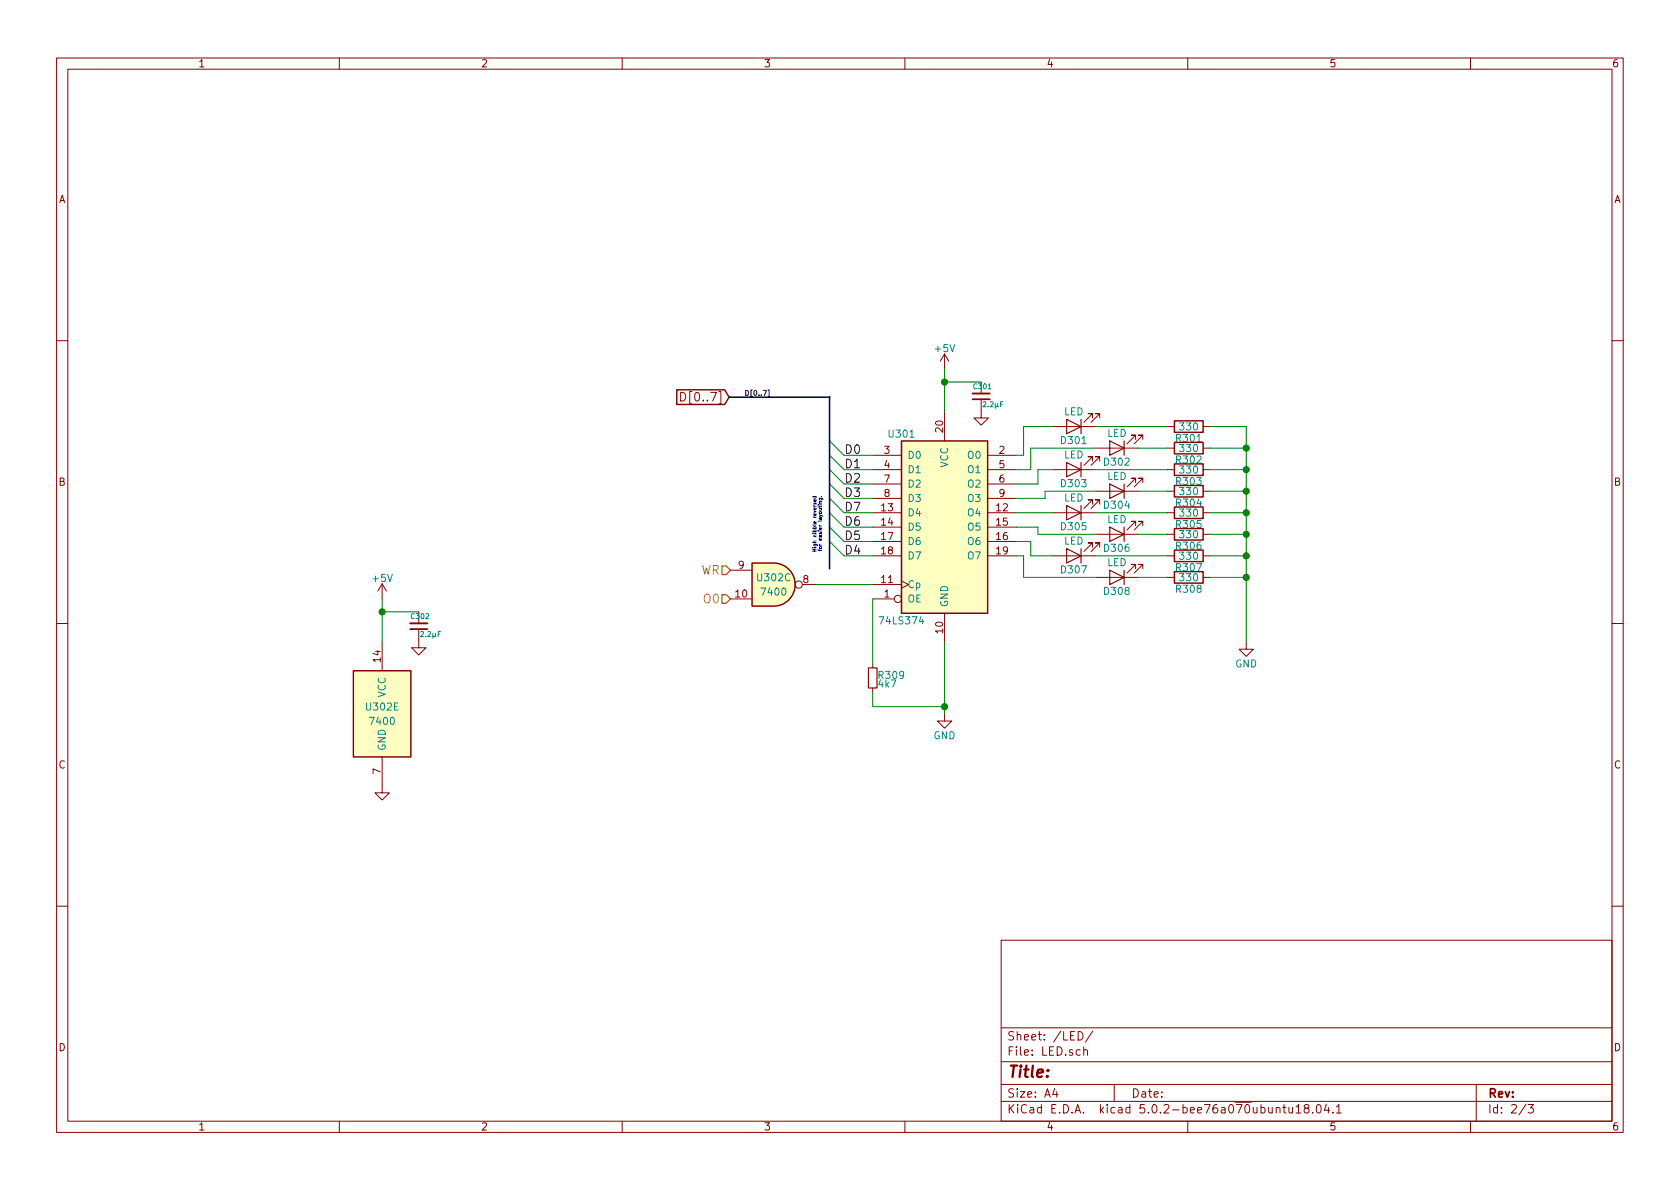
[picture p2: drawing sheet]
EESchema Schematic File Version 4
LIBS:Battery_Management
LIBS:Connector
LIBS:Diode
LIBS:DSP_Microchip_DSPIC33
LIBS:Graphic
LIBS:LED
LIBS:MCU_Microchip_PIC10
LIBS:MCU_Microchip_PIC12
LIBS:MCU_Microchip_PIC16
LIBS:MCU_Microchip_PIC18
LIBS:MCU_Microchip_PIC24
LIBS:MCU_Microchip_PIC32
LIBS:MCU_NXP_Kinetis
LIBS:MCU_NXP_LPC
LIBS:MCU_NXP_S08
LIBS:MCU_ST_STM8
LIBS:MCU_Texas_MSP430
LIBS:Mechanical
LIBS:Motor
LIBS:power
LIBS:Power_Management
LIBS:pspice
LIBS:Relay
LIBS:Sensor_Current
LIBS:Switch
LIBS:Transformer
LIBS:Valve
LIBS:Apple2_bus
LIBS:ibx
EELAYER 26 0
EELAYER END
$Descr A4 11693 8268
encoding utf-8
Sheet 3 3
Title ""
Date ""
Rev ""
Comp ""
Comment1 ""
Comment2 ""
Comment3 ""
Comment4 ""
$EndDescr
$Comp
L power:GND #PWR060
U 1 1
P 6575 4960
F 0 "#PWR060" H 6575 4710 50  0001 C CNN
F 1 "GND" H 6575 4810 50  0000 C CNN
F 2 "" H 6575 4960 50  0001 C CNN
F 3 "" H 6575 4960 50  0001 C CNN
	1    6575 4960
	1    0    0    -1  
$EndComp
$Comp
L 74xx:7400 U?
U 3 1
P 5385 4060
AR Path="/5A366AEA" Ref="U?"  Part="3" 
AR Path="/5A35EE3D/5A366AEA" Ref="U302"  Part="3" 
F 0 "U302" H 5385 4110 50  0000 C CNN
F 1 "7400" H 5385 4010 50  0000 C CNN
F 2 "Housings_DIP:DIP-14_W7.62mm" H 5385 4060 50  0001 C CNN
F 3 "" H 5385 4060 50  0001 C CNN
	3    5385 4060
	1    0    0    -1  
$EndComp
$Comp
L Device:LED D301
U 1 1
P 7475 2960
F 0 "D301" H 7475 3060 50  0000 C CNN
F 1 "LED" H 7475 2860 50  0000 C CNN
F 2 "LEDs:LED_D5.0mm" H 7475 2960 50  0001 C CNN
F 3 "" H 7475 2960 50  0001 C CNN
	1    7475 2960
	-1   0    0    1   
$EndComp
$Comp
L Device:LED D302
U 1 1
P 7775 3110
F 0 "D302" H 7775 3210 50  0000 C CNN
F 1 "LED" H 7775 3010 50  0000 C CNN
F 2 "LEDs:LED_D5.0mm" H 7775 3110 50  0001 C CNN
F 3 "" H 7775 3110 50  0001 C CNN
	1    7775 3110
	-1   0    0    1   
$EndComp
$Comp
L Device:LED D303
U 1 1
P 7475 3260
F 0 "D303" H 7475 3360 50  0000 C CNN
F 1 "LED" H 7475 3160 50  0000 C CNN
F 2 "LEDs:LED_D5.0mm" H 7475 3260 50  0001 C CNN
F 3 "" H 7475 3260 50  0001 C CNN
	1    7475 3260
	-1   0    0    1   
$EndComp
$Comp
L Device:LED D304
U 1 1
P 7775 3410
F 0 "D304" H 7775 3510 50  0000 C CNN
F 1 "LED" H 7775 3310 50  0000 C CNN
F 2 "LEDs:LED_D5.0mm" H 7775 3410 50  0001 C CNN
F 3 "" H 7775 3410 50  0001 C CNN
	1    7775 3410
	-1   0    0    1   
$EndComp
$Comp
L Device:LED D305
U 1 1
P 7475 3560
F 0 "D305" H 7475 3660 50  0000 C CNN
F 1 "LED" H 7475 3460 50  0000 C CNN
F 2 "LEDs:LED_D5.0mm" H 7475 3560 50  0001 C CNN
F 3 "" H 7475 3560 50  0001 C CNN
	1    7475 3560
	-1   0    0    1   
$EndComp
$Comp
L Device:LED D306
U 1 1
P 7775 3710
F 0 "D306" H 7775 3810 50  0000 C CNN
F 1 "LED" H 7775 3610 50  0000 C CNN
F 2 "LEDs:LED_D5.0mm" H 7775 3710 50  0001 C CNN
F 3 "" H 7775 3710 50  0001 C CNN
	1    7775 3710
	-1   0    0    1   
$EndComp
$Comp
L Device:LED D307
U 1 1
P 7475 3860
F 0 "D307" H 7475 3960 50  0000 C CNN
F 1 "LED" H 7475 3760 50  0000 C CNN
F 2 "LEDs:LED_D5.0mm" H 7475 3860 50  0001 C CNN
F 3 "" H 7475 3860 50  0001 C CNN
	1    7475 3860
	-1   0    0    1   
$EndComp
$Comp
L Device:LED D308
U 1 1
P 7775 4010
F 0 "D308" H 7775 4110 50  0000 C CNN
F 1 "LED" H 7775 3910 50  0000 C CNN
F 2 "LEDs:LED_D5.0mm" H 7775 4010 50  0001 C CNN
F 3 "" H 7775 4010 50  0001 C CNN
	1    7775 4010
	-1   0    0    1   
$EndComp
$Comp
L Device:R R301
U 1 1
P 8275 2960
F 0 "R301" V 8355 2960 50  0000 C CNN
F 1 "330" V 8275 2960 50  0000 C CNN
F 2 "Resistors_THT:R_Axial_DIN0207_L6.3mm_D2.5mm_P10.16mm_Horizontal" V 8205 2960 50  0001 C CNN
F 3 "" H 8275 2960 50  0001 C CNN
	1    8275 2960
	0    1    1    0   
$EndComp
$Comp
L power:GND #PWR061
U 1 1
P 8675 4460
F 0 "#PWR061" H 8675 4210 50  0001 C CNN
F 1 "GND" H 8675 4310 50  0000 C CNN
F 2 "" H 8675 4460 50  0001 C CNN
F 3 "" H 8675 4460 50  0001 C CNN
	1    8675 4460
	1    0    0    -1  
$EndComp
Entry Wire Line
	5775 3060 5875 3160
Entry Wire Line
	5775 3160 5875 3260
Entry Wire Line
	5775 3260 5875 3360
Entry Wire Line
	5775 3360 5875 3460
Entry Wire Line
	5775 3460 5875 3560
Entry Wire Line
	5775 3560 5875 3660
Entry Wire Line
	5775 3660 5875 3760
Entry Wire Line
	5775 3760 5875 3860
Text Label 5875 3160 0    60   ~ 0
D0
Text Label 5875 3260 0    60   ~ 0
D1
Text Label 5875 3360 0    60   ~ 0
D2
Text Label 5875 3460 0    60   ~ 0
D3
Text Label 5875 3560 0    60   ~ 0
D7
Text Label 5875 3660 0    60   ~ 0
D6
Text Label 5875 3760 0    60   ~ 0
D5
Text Label 5875 3860 0    60   ~ 0
D4
$Comp
L 74xx:74LS374 U?
U 1 1
P 6575 3660
AR Path="/5A366B46" Ref="U?"  Part="1" 
AR Path="/5A35EE3D/5A366B46" Ref="U301"  Part="1" 
F 0 "U301" H 6275 4310 50  0000 C CNN
F 1 "74LS374" H 6275 3010 50  0000 C CNN
F 2 "Housings_DIP:DIP-20_W7.62mm" H 6575 3660 50  0001 C CNN
F 3 "" H 6575 3660 50  0001 C CNN
	1    6575 3660
	1    0    0    -1  
$EndComp
$Comp
L Device:R_Small R309
U 1 1
P 6075 4710
F 0 "R309" H 6105 4730 50  0000 L CNN
F 1 "4k7" H 6105 4670 50  0000 L CNN
F 2 "Resistors_THT:R_Axial_DIN0207_L6.3mm_D2.5mm_P10.16mm_Horizontal" H 6075 4710 50  0001 C CNN
F 3 "" H 6075 4710 50  0001 C CNN
	1    6075 4710
	1    0    0    -1  
$EndComp
$Comp
L Device:R R302
U 1 1
P 8275 3110
F 0 "R302" V 8355 3110 50  0000 C CNN
F 1 "330" V 8275 3110 50  0000 C CNN
F 2 "Resistors_THT:R_Axial_DIN0207_L6.3mm_D2.5mm_P10.16mm_Horizontal" V 8205 3110 50  0001 C CNN
F 3 "" H 8275 3110 50  0001 C CNN
	1    8275 3110
	0    1    1    0   
$EndComp
$Comp
L Device:R R303
U 1 1
P 8275 3260
F 0 "R303" V 8355 3260 50  0000 C CNN
F 1 "330" V 8275 3260 50  0000 C CNN
F 2 "Resistors_THT:R_Axial_DIN0207_L6.3mm_D2.5mm_P10.16mm_Horizontal" V 8205 3260 50  0001 C CNN
F 3 "" H 8275 3260 50  0001 C CNN
	1    8275 3260
	0    1    1    0   
$EndComp
$Comp
L Device:R R304
U 1 1
P 8275 3410
F 0 "R304" V 8355 3410 50  0000 C CNN
F 1 "330" V 8275 3410 50  0000 C CNN
F 2 "Resistors_THT:R_Axial_DIN0207_L6.3mm_D2.5mm_P10.16mm_Horizontal" V 8205 3410 50  0001 C CNN
F 3 "" H 8275 3410 50  0001 C CNN
	1    8275 3410
	0    1    1    0   
$EndComp
$Comp
L Device:R R305
U 1 1
P 8275 3560
F 0 "R305" V 8355 3560 50  0000 C CNN
F 1 "330" V 8275 3560 50  0000 C CNN
F 2 "Resistors_THT:R_Axial_DIN0207_L6.3mm_D2.5mm_P10.16mm_Horizontal" V 8205 3560 50  0001 C CNN
F 3 "" H 8275 3560 50  0001 C CNN
	1    8275 3560
	0    1    1    0   
$EndComp
$Comp
L Device:R R306
U 1 1
P 8275 3710
F 0 "R306" V 8355 3710 50  0000 C CNN
F 1 "330" V 8275 3710 50  0000 C CNN
F 2 "Resistors_THT:R_Axial_DIN0207_L6.3mm_D2.5mm_P10.16mm_Horizontal" V 8205 3710 50  0001 C CNN
F 3 "" H 8275 3710 50  0001 C CNN
	1    8275 3710
	0    1    1    0   
$EndComp
$Comp
L Device:R R307
U 1 1
P 8275 3860
F 0 "R307" V 8355 3860 50  0000 C CNN
F 1 "330" V 8275 3860 50  0000 C CNN
F 2 "Resistors_THT:R_Axial_DIN0207_L6.3mm_D2.5mm_P10.16mm_Horizontal" V 8205 3860 50  0001 C CNN
F 3 "" H 8275 3860 50  0001 C CNN
	1    8275 3860
	0    1    1    0   
$EndComp
$Comp
L Device:R R308
U 1 1
P 8275 4010
F 0 "R308" V 8355 4010 50  0000 C CNN
F 1 "330" V 8275 4010 50  0000 C CNN
F 2 "Resistors_THT:R_Axial_DIN0207_L6.3mm_D2.5mm_P10.16mm_Horizontal" V 8205 4010 50  0001 C CNN
F 3 "" H 8275 4010 50  0001 C CNN
	1    8275 4010
	0    1    1    0   
$EndComp
Text Label 5180 2755 0    35   ~ 0
D[0..7]
Text GLabel 5075 2755 0    60   Input ~ 0
D[0..7]
Text Notes 5730 3440 3    25   ~ 0
High nibble reversed\nfor easier layouting.
$Comp
L power:+5V #PWR062
U 1 1
P 6575 2555
F 0 "#PWR062" H 6575 2405 50  0001 C CNN
F 1 "+5V" H 6575 2695 50  0000 C CNN
F 2 "" H 6575 2555 50  0001 C CNN
F 3 "" H 6575 2555 50  0001 C CNN
	1    6575 2555
	1    0    0    -1  
$EndComp
$Comp
L Device:C_Small C301
U 1 1
P 6830 2750
F 0 "C301" H 6750 2685 35  0000 L CNN
F 1 "2.2µF" H 6670 2810 35  0000 L CNN
F 2 "Capacitors_THT:C_Disc_D3.8mm_W2.6mm_P2.50mm" H 6830 2750 50  0001 C CNN
F 3 "" H 6830 2750 50  0001 C CNN
	1    6830 2750
	-1   0    0    1   
$EndComp
$Comp
L power:GND #PWR063
U 1 1
P 6830 2850
F 0 "#PWR063" H 6830 2600 50  0001 C CNN
F 1 "GND" H 6830 2700 50  0001 C CNN
F 2 "" H 6830 2850 50  0001 C CNN
F 3 "" H 6830 2850 50  0001 C CNN
	1    6830 2850
	1    0    0    -1  
$EndComp
Wire Wire Line
	5875 3860 6075 3860
Wire Wire Line
	5875 3760 6075 3760
Wire Wire Line
	5875 3660 6075 3660
Wire Wire Line
	5875 3560 6075 3560
Wire Wire Line
	5875 3460 6075 3460
Wire Wire Line
	5875 3360 6075 3360
Wire Wire Line
	5875 3260 6075 3260
Wire Wire Line
	6075 3160 5875 3160
Wire Bus Line
	5775 2755 5775 3950
Connection ~ 8675 3110
Wire Wire Line
	8425 3110 8675 3110
Connection ~ 8675 3260
Wire Wire Line
	8675 3260 8425 3260
Connection ~ 8675 3410
Wire Wire Line
	8675 3410 8425 3410
Connection ~ 8675 3560
Wire Wire Line
	8675 3560 8425 3560
Connection ~ 8675 3710
Wire Wire Line
	8675 3710 8425 3710
Connection ~ 8675 3860
Wire Wire Line
	8675 3860 8425 3860
Connection ~ 8675 4010
Wire Wire Line
	8675 4010 8425 4010
Wire Wire Line
	8675 2960 8675 4460
Wire Wire Line
	8425 2960 8675 2960
Wire Wire Line
	8125 4010 7925 4010
Wire Wire Line
	7625 3860 8125 3860
Wire Wire Line
	8125 3710 7925 3710
Wire Wire Line
	8125 3560 7625 3560
Wire Wire Line
	7925 3410 8125 3410
Wire Wire Line
	7625 3260 8125 3260
Wire Wire Line
	7925 3110 8125 3110
Wire Wire Line
	7625 2960 8125 2960
Wire Wire Line
	7225 3710 7625 3710
Wire Wire Line
	7225 3660 7225 3710
Wire Wire Line
	7075 3660 7225 3660
Wire Wire Line
	7175 3860 7325 3860
Wire Wire Line
	7175 3760 7175 3860
Wire Wire Line
	7075 3760 7175 3760
Wire Wire Line
	7125 4010 7625 4010
Wire Wire Line
	7125 3860 7125 4010
Wire Wire Line
	7075 3860 7125 3860
Wire Wire Line
	7075 3560 7325 3560
Wire Wire Line
	7275 3410 7625 3410
Wire Wire Line
	7275 3460 7275 3410
Wire Wire Line
	7075 3460 7275 3460
Wire Wire Line
	7225 3260 7325 3260
Wire Wire Line
	7225 3360 7225 3260
Wire Wire Line
	7075 3360 7225 3360
Wire Wire Line
	7175 3110 7625 3110
Wire Wire Line
	7175 3260 7175 3110
Wire Wire Line
	7075 3260 7175 3260
Wire Wire Line
	7125 2960 7325 2960
Wire Wire Line
	7125 3160 7125 2960
Wire Wire Line
	7075 3160 7125 3160
Wire Wire Line
	5685 4060 6075 4060
Wire Wire Line
	6075 4160 6075 4610
Wire Wire Line
	6075 4810 6075 4910
Wire Wire Line
	6075 4910 6575 4910
Wire Wire Line
	6575 4460 6575 4960
Connection ~ 6575 4910
Wire Bus Line
	5775 2755 5075 2755
Wire Wire Line
	6575 2555 6575 2860
Wire Wire Line
	6830 2650 6575 2650
Connection ~ 6575 2650
Text HLabel 5085 3960 0    60   Input ~ 0
WR
Text HLabel 5085 4160 0    60   Input ~ 0
O0
$Comp
L 74xx:7400 U?
U 5 1
P 2660 4960
AR Path="/59DEDB08/5A36A760" Ref="U?"  Part="5" 
AR Path="/5A36A760" Ref="U?"  Part="5" 
AR Path="/5A1EAE1D/5A36A760" Ref="U?"  Part="5" 
AR Path="/5A2FFEAC/5A36A760" Ref="U?"  Part="5" 
AR Path="/5A35EE3D/5A36A760" Ref="U302"  Part="5" 
F 0 "U302" H 2660 5010 50  0000 C CNN
F 1 "7400" H 2660 4910 50  0000 C CNN
F 2 "Housings_DIP:DIP-14_W7.62mm" H 2660 4960 50  0001 C CNN
F 3 "" H 2660 4960 50  0001 C CNN
	5    2660 4960
	1    0    0    -1  
$EndComp
$Comp
L power:GND #PWR064
U 1 1
P 2660 5460
F 0 "#PWR064" H 2660 5210 50  0001 C CNN
F 1 "GND" H 2660 5310 50  0001 C CNN
F 2 "" H 2660 5460 50  0001 C CNN
F 3 "" H 2660 5460 50  0001 C CNN
	1    2660 5460
	1    0    0    -1  
$EndComp
$Comp
L power:+5V #PWR065
U 1 1
P 2660 4155
F 0 "#PWR065" H 2660 4005 50  0001 C CNN
F 1 "+5V" H 2660 4295 50  0000 C CNN
F 2 "" H 2660 4155 50  0001 C CNN
F 3 "" H 2660 4155 50  0001 C CNN
	1    2660 4155
	1    0    0    -1  
$EndComp
$Comp
L Device:C_Small C302
U 1 1
P 2915 4350
F 0 "C302" H 2835 4285 35  0000 L CNN
F 1 "2.2µF" H 2755 4410 35  0000 L CNN
F 2 "Capacitors_THT:C_Disc_D3.8mm_W2.6mm_P2.50mm" H 2915 4350 50  0001 C CNN
F 3 "" H 2915 4350 50  0001 C CNN
	1    2915 4350
	-1   0    0    1   
$EndComp
$Comp
L power:GND #PWR066
U 1 1
P 2915 4450
F 0 "#PWR066" H 2915 4200 50  0001 C CNN
F 1 "GND" H 2915 4300 50  0001 C CNN
F 2 "" H 2915 4450 50  0001 C CNN
F 3 "" H 2915 4450 50  0001 C CNN
	1    2915 4450
	1    0    0    -1  
$EndComp
Wire Wire Line
	2660 4155 2660 4460
Wire Wire Line
	2915 4250 2660 4250
Connection ~ 2660 4250
$EndSCHEMATC
